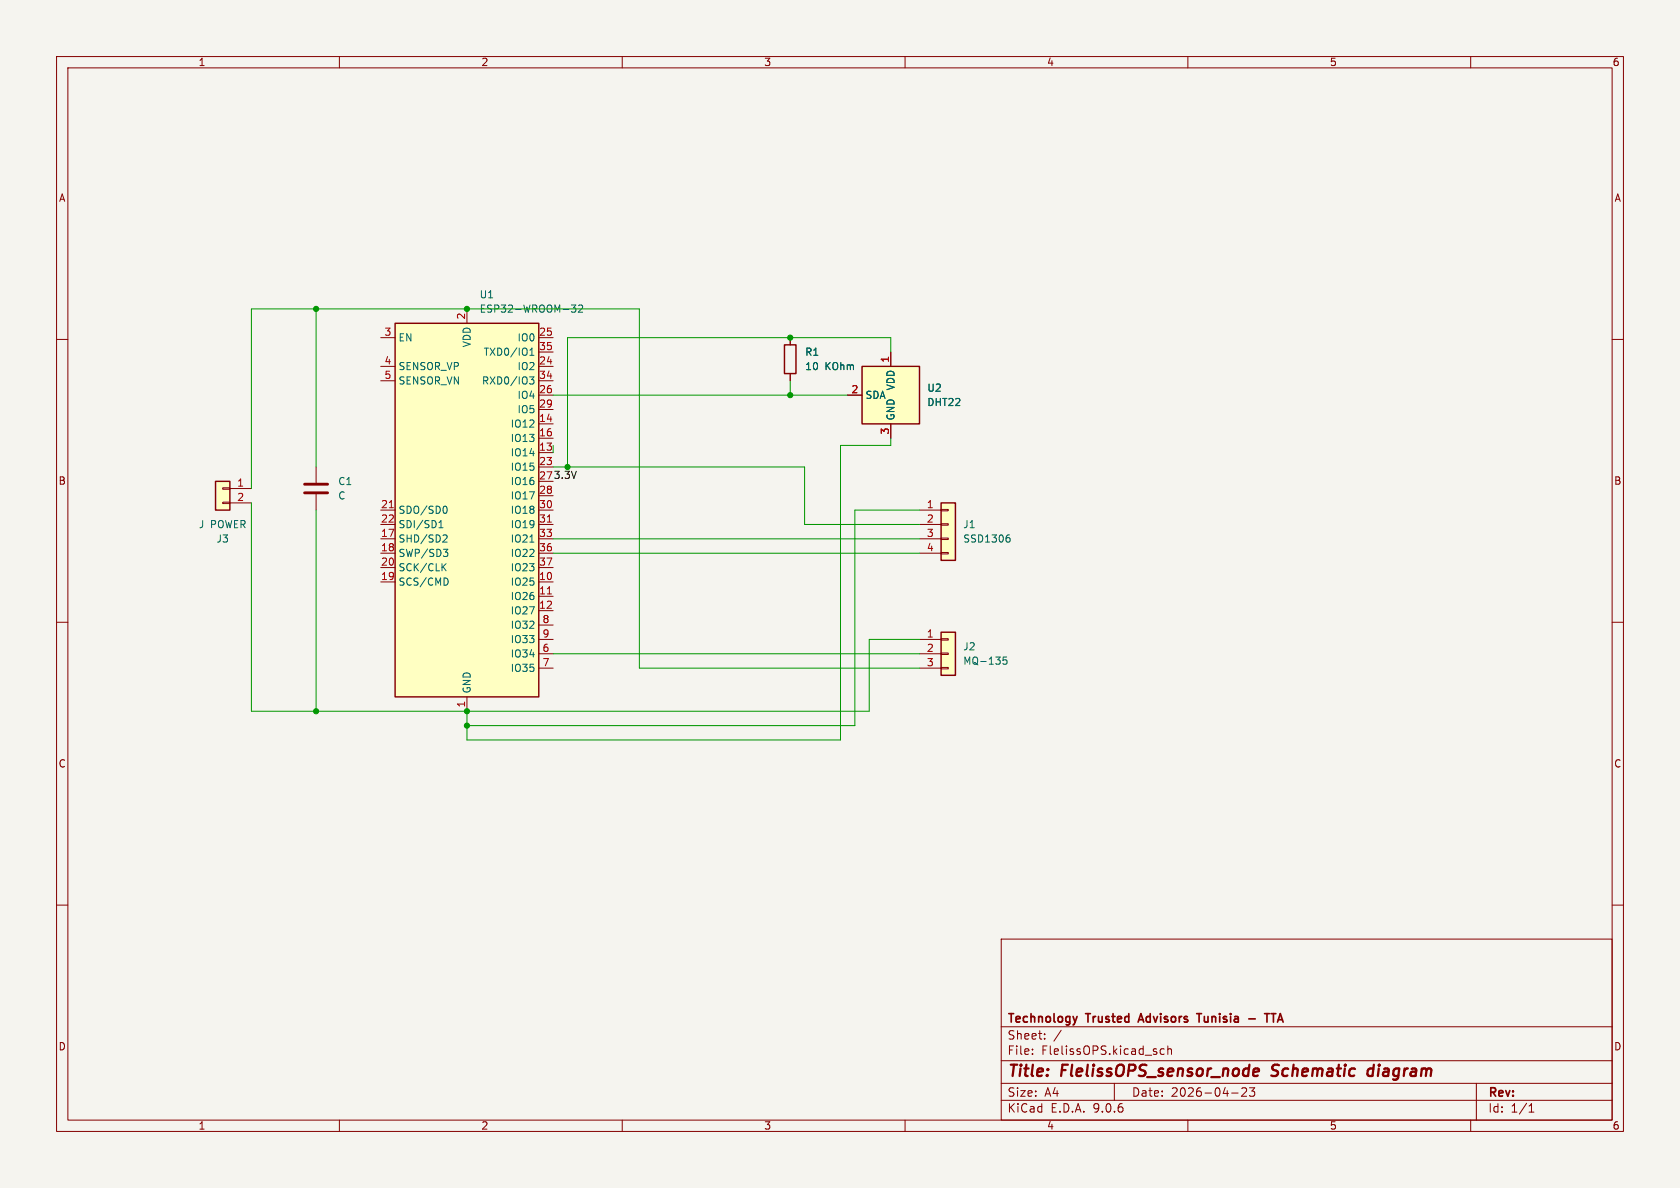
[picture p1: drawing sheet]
(kicad_sch
 (version 20250114)
 (generator "eeschema")
 (generator_version "9.0")
 (paper "A4")
 (title_block
  (title "FlelissOPS_sensor_node Schematic diagram")
  (date "2026-04-23")
  (company "Technology Trusted Advisors Tunisia - TTA"))
 (lib_symbols
  (symbol "Connector_Generic:Conn_01x02"
   (pin_names
    (offset 1.016) (hide yes)) (exclude_from_sim no) (in_bom yes) (on_board yes)
   (property "Reference" "J3" (at 2.54 0.0001 0) (effects (font (size 1.27 1.27)) (justify left)))
   (property "Value" "J POWER" (at 2.54 -2.5399 0) (effects (font (size 1.27 1.27)) (justify left)))
   (property "Footprint" "Connector:JWT_A3963_1x02_P3.96mm_Vertical" (at 0 0 0) (effects (font (size 1.27 1.27)) (hide yes)))
   (property "Datasheet" "~" (at 0 0 0) (effects (font (size 1.27 1.27)) (hide yes)))
   (property "Description" "Generic connector, single row, 01x02, script generated (kicad-library-utils/schlib/autogen/connector/)" (at 0 0 0) (effects (font (size 1.27 1.27)) (hide yes)))
   (symbol "Conn_01x02_1_1"
    (rectangle (start -1.27 1.27) (end 1.27 -3.81) (stroke (width 0.254) (type default)) (fill (type background)))
    (rectangle (start -1.27 0.127) (end 0 -0.127) (stroke (width 0.1524) (type default)) (fill (type none)))
    (rectangle (start -1.27 -2.413) (end 0 -2.667) (stroke (width 0.1524) (type default)) (fill (type none)))
    (pin passive line (at -5.08 0 0) (length 3.81) (name "5V" (effects (font (size 1.27 1.27)))) (number "1" (effects (font (size 1.27 1.27)))))
    (pin passive line (at -5.08 -2.54 0) (length 3.81) (name "GND" (effects (font (size 1.27 1.27)))) (number "2" (effects (font (size 1.27 1.27))))))
   (embedded_fonts no))
  (symbol "Connector_Generic:Conn_01x03"
   (pin_names
    (offset 1.016) (hide yes)) (exclude_from_sim no) (in_bom yes) (on_board yes)
   (property "Reference" "J" (at 0 5.08 0) (effects (font (size 1.27 1.27))))
   (property "Value" "Conn_01x03" (at 0 -5.08 0) (effects (font (size 1.27 1.27))))
   (property "Footprint" "" (at 0 0 0) (effects (font (size 1.27 1.27)) (hide yes)))
   (property "Datasheet" "~" (at 0 0 0) (effects (font (size 1.27 1.27)) (hide yes)))
   (property "Description" "Generic connector, single row, 01x03, script generated (kicad-library-utils/schlib/autogen/connector/)" (at 0 0 0) (effects (font (size 1.27 1.27)) (hide yes)))
   (symbol "Conn_01x03_1_1"
    (rectangle (start -1.27 3.81) (end 1.27 -3.81) (stroke (width 0.254) (type default)) (fill (type background)))
    (rectangle (start -1.27 2.667) (end 0 2.413) (stroke (width 0.1524) (type default)) (fill (type none)))
    (rectangle (start -1.27 0.127) (end 0 -0.127) (stroke (width 0.1524) (type default)) (fill (type none)))
    (rectangle (start -1.27 -2.413) (end 0 -2.667) (stroke (width 0.1524) (type default)) (fill (type none)))
    (pin passive line (at -5.08 2.54 0) (length 3.81) (name "Pin_1" (effects (font (size 1.27 1.27)))) (number "1" (effects (font (size 1.27 1.27)))))
    (pin passive line (at -5.08 0 0) (length 3.81) (name "Pin_2" (effects (font (size 1.27 1.27)))) (number "2" (effects (font (size 1.27 1.27)))))
    (pin passive line (at -5.08 -2.54 0) (length 3.81) (name "Pin_3" (effects (font (size 1.27 1.27)))) (number "3" (effects (font (size 1.27 1.27))))))
   (embedded_fonts no))
  (symbol "Connector_Generic:Conn_01x04"
   (pin_names
    (offset 1.016) (hide yes)) (exclude_from_sim no) (in_bom yes) (on_board yes)
   (property "Reference" "J1" (at 2.54 0.0001 0) (effects (font (size 1.27 1.27)) (justify left)))
   (property "Value" "SSD1306" (at 2.54 -2.5399 0) (effects (font (size 1.27 1.27)) (justify left)))
   (property "Footprint" "Connector:FanPinHeader_1x04_P2.54mm_Vertical" (at 0 0 0) (effects (font (size 1.27 1.27)) (hide yes)))
   (property "Datasheet" "~" (at 0 0 0) (effects (font (size 1.27 1.27)) (hide yes)))
   (property "Description" "Generic connector, single row, 01x04, script generated (kicad-library-utils/schlib/autogen/connector/)" (at 0 0 0) (effects (font (size 1.27 1.27)) (hide yes)))
   (symbol "Conn_01x04_1_1"
    (rectangle (start -1.27 3.81) (end 1.27 -6.35) (stroke (width 0.254) (type default)) (fill (type background)))
    (rectangle (start -1.27 2.667) (end 0 2.413) (stroke (width 0.1524) (type default)) (fill (type none)))
    (rectangle (start -1.27 0.127) (end 0 -0.127) (stroke (width 0.1524) (type default)) (fill (type none)))
    (rectangle (start -1.27 -2.413) (end 0 -2.667) (stroke (width 0.1524) (type default)) (fill (type none)))
    (rectangle (start -1.27 -4.953) (end 0 -5.207) (stroke (width 0.1524) (type default)) (fill (type none)))
    (pin passive line (at -5.08 2.54 0) (length 3.81) (name "GND" (effects (font (size 1.27 1.27)))) (number "1" (effects (font (size 1.27 1.27)))))
    (pin passive line (at -5.08 0 0) (length 3.81) (name "VCC" (effects (font (size 1.27 1.27)))) (number "2" (effects (font (size 1.27 1.27)))))
    (pin passive line (at -5.08 -2.54 0) (length 3.81) (name "SDA" (effects (font (size 1.27 1.27)))) (number "3" (effects (font (size 1.27 1.27)))))
    (pin passive line (at -5.08 -5.08 0) (length 3.81) (name "SCL" (effects (font (size 1.27 1.27)))) (number "4" (effects (font (size 1.27 1.27))))))
   (embedded_fonts no))
  (symbol "Device:C"
   (pin_numbers (hide yes))
   (pin_names
    (offset 0.254)) (exclude_from_sim no) (in_bom yes) (on_board yes)
   (property "Reference" "C" (at 0.635 2.54 0) (effects (font (size 1.27 1.27)) (justify left)))
   (property "Value" "C" (at 0.635 -2.54 0) (effects (font (size 1.27 1.27)) (justify left)))
   (property "Footprint" "" (at 0.9652 -3.81 0) (effects (font (size 1.27 1.27)) (hide yes)))
   (property "Datasheet" "~" (at 0 0 0) (effects (font (size 1.27 1.27)) (hide yes)))
   (property "Description" "Unpolarized capacitor" (at 0 0 0) (effects (font (size 1.27 1.27)) (hide yes)))
   (symbol "C_0_1"
    (polyline (pts (xy -2.032 0.762) (xy 2.032 0.762)) (stroke (width 0.508) (type default)) (fill (type none)))
    (polyline (pts (xy -2.032 -0.762) (xy 2.032 -0.762)) (stroke (width 0.508) (type default)) (fill (type none))))
   (symbol "C_1_1"
    (pin passive line (at 0 3.81 270) (length 2.794) (name "~" (effects (font (size 1.27 1.27)))) (number "1" (effects (font (size 1.27 1.27)))))
    (pin passive line (at 0 -3.81 90) (length 2.794) (name "~" (effects (font (size 1.27 1.27)))) (number "2" (effects (font (size 1.27 1.27))))))
   (embedded_fonts no))
  (symbol "Device:R"
   (pin_numbers (hide yes))
   (pin_names
    (offset 0)) (exclude_from_sim no) (in_bom yes) (on_board yes)
   (property "Reference" "R" (at 2.032 0 90) (effects (font (size 1.27 1.27))))
   (property "Value" "R" (at 0 0 90) (effects (font (size 1.27 1.27))))
   (property "Footprint" "" (at -1.778 0 90) (effects (font (size 1.27 1.27)) (hide yes)))
   (property "Datasheet" "~" (at 0 0 0) (effects (font (size 1.27 1.27)) (hide yes)))
   (property "Description" "Resistor" (at 0 0 0) (effects (font (size 1.27 1.27)) (hide yes)))
   (symbol "R_0_1"
    (rectangle (start -1.016 -2.54) (end 1.016 2.54) (stroke (width 0.254) (type default)) (fill (type none))))
   (symbol "R_1_1"
    (pin passive line (at 0 3.81 270) (length 1.27) (name "~" (effects (font (size 1.27 1.27)))) (number "1" (effects (font (size 1.27 1.27)))))
    (pin passive line (at 0 -3.81 90) (length 1.27) (name "~" (effects (font (size 1.27 1.27)))) (number "2" (effects (font (size 1.27 1.27))))))
   (embedded_fonts no))
  (symbol "RF_Module:ESP32-WROOM-32" (exclude_from_sim no) (in_bom yes) (on_board yes)
   (property "Reference" "U" (at -12.7 34.29 0) (effects (font (size 1.27 1.27)) (justify left)))
   (property "Value" "ESP32-WROOM-32" (at 1.27 34.29 0) (effects (font (size 1.27 1.27)) (justify left)))
   (property "Footprint" "RF_Module:ESP32-WROOM-32" (at 0 -38.1 0) (effects (font (size 1.27 1.27)) (hide yes)))
   (property "Datasheet" "https://www.espressif.com/sites/default/files/documentation/esp32-wroom-32_datasheet_en.pdf" (at -7.62 1.27 0) (effects (font (size 1.27 1.27)) (hide yes)))
   (property "Description" "RF Module, ESP32-D0WDQ6 SoC, Wi-Fi 802.11b/g/n, Bluetooth, BLE, 32-bit, 2.7-3.6V, onboard antenna, SMD" (at 0 0 0) (effects (font (size 1.27 1.27)) (hide yes)))
   (symbol "ESP32-WROOM-32_0_1"
    (rectangle (start -12.7 33.02) (end 12.7 -33.02) (stroke (width 0.254) (type default)) (fill (type background))))
   (symbol "ESP32-WROOM-32_1_1"
    (pin input line (at -15.24 30.48 0) (length 2.54) (name "EN" (effects (font (size 1.27 1.27)))) (number "3" (effects (font (size 1.27 1.27)))))
    (pin input line (at -15.24 25.4 0) (length 2.54) (name "SENSOR_VP" (effects (font (size 1.27 1.27)))) (number "4" (effects (font (size 1.27 1.27)))))
    (pin input line (at -15.24 22.86 0) (length 2.54) (name "SENSOR_VN" (effects (font (size 1.27 1.27)))) (number "5" (effects (font (size 1.27 1.27)))))
    (pin bidirectional line (at -15.24 0 0) (length 2.54) (name "SDO/SD0" (effects (font (size 1.27 1.27)))) (number "21" (effects (font (size 1.27 1.27)))))
    (pin bidirectional line (at -15.24 -2.54 0) (length 2.54) (name "SDI/SD1" (effects (font (size 1.27 1.27)))) (number "22" (effects (font (size 1.27 1.27)))))
    (pin bidirectional line (at -15.24 -5.08 0) (length 2.54) (name "SHD/SD2" (effects (font (size 1.27 1.27)))) (number "17" (effects (font (size 1.27 1.27)))))
    (pin bidirectional line (at -15.24 -7.62 0) (length 2.54) (name "SWP/SD3" (effects (font (size 1.27 1.27)))) (number "18" (effects (font (size 1.27 1.27)))))
    (pin bidirectional line (at -15.24 -10.16 0) (length 2.54) (name "SCK/CLK" (effects (font (size 1.27 1.27)))) (number "20" (effects (font (size 1.27 1.27)))))
    (pin bidirectional line (at -15.24 -12.7 0) (length 2.54) (name "SCS/CMD" (effects (font (size 1.27 1.27)))) (number "19" (effects (font (size 1.27 1.27)))))
    (pin no_connect line (at -12.7 -27.94 0) (length 2.54) (hide yes) (name "NC" (effects (font (size 1.27 1.27)))) (number "32" (effects (font (size 1.27 1.27)))))
    (pin power_in line (at 0 35.56 270) (length 2.54) (name "VDD" (effects (font (size 1.27 1.27)))) (number "2" (effects (font (size 1.27 1.27)))))
    (pin power_in line (at 0 -35.56 90) (length 2.54) (name "GND" (effects (font (size 1.27 1.27)))) (number "1" (effects (font (size 1.27 1.27)))))
    (pin passive line (at 0 -35.56 90) (length 2.54) (hide yes) (name "GND" (effects (font (size 1.27 1.27)))) (number "15" (effects (font (size 1.27 1.27)))))
    (pin passive line (at 0 -35.56 90) (length 2.54) (hide yes) (name "GND" (effects (font (size 1.27 1.27)))) (number "38" (effects (font (size 1.27 1.27)))))
    (pin passive line (at 0 -35.56 90) (length 2.54) (hide yes) (name "GND" (effects (font (size 1.27 1.27)))) (number "39" (effects (font (size 1.27 1.27)))))
    (pin bidirectional line (at 15.24 30.48 180) (length 2.54) (name "IO0" (effects (font (size 1.27 1.27)))) (number "25" (effects (font (size 1.27 1.27)))))
    (pin bidirectional line (at 15.24 27.94 180) (length 2.54) (name "TXD0/IO1" (effects (font (size 1.27 1.27)))) (number "35" (effects (font (size 1.27 1.27)))))
    (pin bidirectional line (at 15.24 25.4 180) (length 2.54) (name "IO2" (effects (font (size 1.27 1.27)))) (number "24" (effects (font (size 1.27 1.27)))))
    (pin bidirectional line (at 15.24 22.86 180) (length 2.54) (name "RXD0/IO3" (effects (font (size 1.27 1.27)))) (number "34" (effects (font (size 1.27 1.27)))))
    (pin bidirectional line (at 15.24 20.32 180) (length 2.54) (name "IO4" (effects (font (size 1.27 1.27)))) (number "26" (effects (font (size 1.27 1.27)))))
    (pin bidirectional line (at 15.24 17.78 180) (length 2.54) (name "IO5" (effects (font (size 1.27 1.27)))) (number "29" (effects (font (size 1.27 1.27)))))
    (pin bidirectional line (at 15.24 15.24 180) (length 2.54) (name "IO12" (effects (font (size 1.27 1.27)))) (number "14" (effects (font (size 1.27 1.27)))))
    (pin bidirectional line (at 15.24 12.7 180) (length 2.54) (name "IO13" (effects (font (size 1.27 1.27)))) (number "16" (effects (font (size 1.27 1.27)))))
    (pin bidirectional line (at 15.24 10.16 180) (length 2.54) (name "IO14" (effects (font (size 1.27 1.27)))) (number "13" (effects (font (size 1.27 1.27)))))
    (pin bidirectional line (at 15.24 7.62 180) (length 2.54) (name "IO15" (effects (font (size 1.27 1.27)))) (number "23" (effects (font (size 1.27 1.27)))))
    (pin bidirectional line (at 15.24 5.08 180) (length 2.54) (name "IO16" (effects (font (size 1.27 1.27)))) (number "27" (effects (font (size 1.27 1.27)))))
    (pin bidirectional line (at 15.24 2.54 180) (length 2.54) (name "IO17" (effects (font (size 1.27 1.27)))) (number "28" (effects (font (size 1.27 1.27)))))
    (pin bidirectional line (at 15.24 0 180) (length 2.54) (name "IO18" (effects (font (size 1.27 1.27)))) (number "30" (effects (font (size 1.27 1.27)))))
    (pin bidirectional line (at 15.24 -2.54 180) (length 2.54) (name "IO19" (effects (font (size 1.27 1.27)))) (number "31" (effects (font (size 1.27 1.27)))))
    (pin bidirectional line (at 15.24 -5.08 180) (length 2.54) (name "IO21" (effects (font (size 1.27 1.27)))) (number "33" (effects (font (size 1.27 1.27)))))
    (pin bidirectional line (at 15.24 -7.62 180) (length 2.54) (name "IO22" (effects (font (size 1.27 1.27)))) (number "36" (effects (font (size 1.27 1.27)))))
    (pin bidirectional line (at 15.24 -10.16 180) (length 2.54) (name "IO23" (effects (font (size 1.27 1.27)))) (number "37" (effects (font (size 1.27 1.27)))))
    (pin bidirectional line (at 15.24 -12.7 180) (length 2.54) (name "IO25" (effects (font (size 1.27 1.27)))) (number "10" (effects (font (size 1.27 1.27)))))
    (pin bidirectional line (at 15.24 -15.24 180) (length 2.54) (name "IO26" (effects (font (size 1.27 1.27)))) (number "11" (effects (font (size 1.27 1.27)))))
    (pin bidirectional line (at 15.24 -17.78 180) (length 2.54) (name "IO27" (effects (font (size 1.27 1.27)))) (number "12" (effects (font (size 1.27 1.27)))))
    (pin bidirectional line (at 15.24 -20.32 180) (length 2.54) (name "IO32" (effects (font (size 1.27 1.27)))) (number "8" (effects (font (size 1.27 1.27)))))
    (pin bidirectional line (at 15.24 -22.86 180) (length 2.54) (name "IO33" (effects (font (size 1.27 1.27)))) (number "9" (effects (font (size 1.27 1.27)))))
    (pin input line (at 15.24 -25.4 180) (length 2.54) (name "IO34" (effects (font (size 1.27 1.27)))) (number "6" (effects (font (size 1.27 1.27)))))
    (pin input line (at 15.24 -27.94 180) (length 2.54) (name "IO35" (effects (font (size 1.27 1.27)))) (number "7" (effects (font (size 1.27 1.27))))))
   (embedded_fonts no))
  (symbol "Sensor:AM2302" (exclude_from_sim no) (in_bom yes) (on_board yes)
   (property "Reference" "U2" (at -6.35 1.2701 0) (effects (font (size 1.27 1.27)) (justify right)))
   (property "Value" "DHT22" (at -6.35 -1.2699 0) (effects (font (size 1.27 1.27)) (justify right)))
   (property "Footprint" "Sensor:ASAIR_AM2302_P2.54mm_Vertical" (at 0 -10.16 0) (effects (font (size 1.27 1.27)) (hide yes)))
   (property "Datasheet" "http://akizukidenshi.com/download/ds/aosong/AM2302.pdf" (at 3.81 6.35 0) (effects (font (size 1.27 1.27)) (hide yes)))
   (property "Description" "3.3 to 5.0V, Temperature and humidity module,  DHT22, AM2302" (at 0 0 0) (effects (font (size 1.27 1.27)) (hide yes)))
   (symbol "AM2302_0_1"
    (rectangle (start -5.08 5.08) (end 5.08 -5.08) (stroke (width 0.254) (type default)) (fill (type background))))
   (symbol "AM2302_1_1"
    (pin power_in line (at 0 7.62 270) (length 2.54) (name "VDD" (effects (font (size 1.27 1.27)))) (number "1" (effects (font (size 1.27 1.27)))))
    (pin power_in line (at 0 -7.62 90) (length 2.54) (name "GND" (effects (font (size 1.27 1.27)))) (number "3" (effects (font (size 1.27 1.27)))))
    (pin passive line (at 0 -7.62 90) (length 2.54) (hide yes) (name "GND" (effects (font (size 1.27 1.27)))) (number "4" (effects (font (size 1.27 1.27)))))
    (pin bidirectional line (at 7.62 0 180) (length 2.54) (name "SDA" (effects (font (size 1.27 1.27)))) (number "2" (effects (font (size 1.27 1.27))))))
   (embedded_fonts no)))
 (junction
  (at 100.33 82.55)
  (diameter 0)
  (color 0 0 0 0))
 (junction
  (at 82.55 128.27)
  (diameter 0)
  (color 0 0 0 0))
 (junction
  (at 139.7 59.69)
  (diameter 0)
  (color 0 0 0 0))
 (junction
  (at 139.7 69.85)
  (diameter 0)
  (color 0 0 0 0))
 (junction
  (at 55.88 125.73)
  (diameter 0)
  (color 0 0 0 0))
 (junction
  (at 82.55 125.73)
  (diameter 0)
  (color 0 0 0 0))
 (junction
  (at 55.88 54.61)
  (diameter 0)
  (color 0 0 0 0))
 (junction
  (at 82.55 54.61)
  (diameter 0)
  (color 0 0 0 0))
 (wire
  (pts (xy 162.56 90.17) (xy 151.13 90.17))
  (stroke (width 0) (type default)))
 (wire
  (pts (xy 97.79 115.57) (xy 162.56 115.57))
  (stroke (width 0) (type default)))
 (wire
  (pts (xy 151.13 90.17) (xy 151.13 128.27))
  (stroke (width 0) (type default)))
 (wire
  (pts (xy 113.03 54.61) (xy 82.55 54.61))
  (stroke (width 0) (type default)))
 (wire
  (pts (xy 139.7 59.69) (xy 157.48 59.69))
  (stroke (width 0) (type default)))
 (wire
  (pts (xy 157.48 77.47) (xy 157.48 78.74))
  (stroke (width 0) (type default)))
 (wire
  (pts (xy 139.7 69.85) (xy 139.7 67.31))
  (stroke (width 0) (type default)))
 (wire
  (pts (xy 100.33 82.55) (xy 142.24 82.55))
  (stroke (width 0) (type default)))
 (wire
  (pts (xy 153.67 125.73) (xy 82.55 125.73))
  (stroke (width 0) (type default)))
 (wire
  (pts (xy 55.88 54.61) (xy 55.88 82.55))
  (stroke (width 0) (type default)))
 (wire
  (pts (xy 44.45 86.36) (xy 44.45 54.61))
  (stroke (width 0) (type default)))
 (wire
  (pts (xy 82.55 128.27) (xy 82.55 130.81))
  (stroke (width 0) (type default)))
 (wire
  (pts (xy 100.33 59.69) (xy 100.33 82.55))
  (stroke (width 0) (type default)))
 (wire
  (pts (xy 97.79 97.79) (xy 162.56 97.79))
  (stroke (width 0) (type default)))
 (wire
  (pts (xy 148.59 78.74) (xy 157.48 78.74))
  (stroke (width 0) (type default)))
 (wire
  (pts (xy 97.79 78.74) (xy 97.79 80.01))
  (stroke (width 0) (type default)))
 (wire
  (pts (xy 97.79 69.85) (xy 139.7 69.85))
  (stroke (width 0) (type default)))
 (wire
  (pts (xy 157.48 59.69) (xy 157.48 62.23))
  (stroke (width 0) (type default)))
 (wire
  (pts (xy 97.79 95.25) (xy 162.56 95.25))
  (stroke (width 0) (type default)))
 (wire
  (pts (xy 162.56 118.11) (xy 113.03 118.11))
  (stroke (width 0) (type default)))
 (wire
  (pts (xy 44.45 125.73) (xy 55.88 125.73))
  (stroke (width 0) (type default)))
 (wire
  (pts (xy 55.88 125.73) (xy 55.88 90.17))
  (stroke (width 0) (type default)))
 (wire
  (pts (xy 148.59 78.74) (xy 148.59 130.81))
  (stroke (width 0) (type default)))
 (wire
  (pts (xy 44.45 54.61) (xy 55.88 54.61))
  (stroke (width 0) (type default)))
 (wire
  (pts (xy 142.24 82.55) (xy 142.24 92.71))
  (stroke (width 0) (type default)))
 (wire
  (pts (xy 82.55 125.73) (xy 82.55 128.27))
  (stroke (width 0) (type default)))
 (wire
  (pts (xy 149.86 69.85) (xy 139.7 69.85))
  (stroke (width 0) (type default)))
 (wire
  (pts (xy 100.33 59.69) (xy 139.7 59.69))
  (stroke (width 0) (type default)))
 (wire
  (pts (xy 162.56 113.03) (xy 153.67 113.03))
  (stroke (width 0) (type default)))
 (wire
  (pts (xy 151.13 128.27) (xy 82.55 128.27))
  (stroke (width 0) (type default)))
 (wire
  (pts (xy 44.45 125.73) (xy 44.45 88.9))
  (stroke (width 0) (type default)))
 (wire
  (pts (xy 55.88 54.61) (xy 82.55 54.61))
  (stroke (width 0) (type default)))
 (wire
  (pts (xy 55.88 125.73) (xy 82.55 125.73))
  (stroke (width 0) (type default)))
 (wire
  (pts (xy 97.79 82.55) (xy 100.33 82.55))
  (stroke (width 0) (type default)))
 (wire
  (pts (xy 148.59 130.81) (xy 82.55 130.81))
  (stroke (width 0) (type default)))
 (wire
  (pts (xy 113.03 118.11) (xy 113.03 54.61))
  (stroke (width 0) (type default)))
 (wire
  (pts (xy 142.24 92.71) (xy 162.56 92.71))
  (stroke (width 0) (type default)))
 (wire
  (pts (xy 153.67 113.03) (xy 153.67 125.73))
  (stroke (width 0) (type default)))
 (label "3.3V"
  (at 97.79 85.09 0)
  (effects (font (size 1.27 1.27)) (justify left bottom)))
 (symbol
  (lib_id "Device:R")
  (at 139.7 63.5 180)
  (unit 1)
  (exclude_from_sim no)
  (in_bom yes)
  (on_board yes)
  (dnp no)
  (fields_autoplaced yes)
  (property "Reference" "R1" (at 142.24 62.2299 0) (effects (font (size 1.27 1.27)) (justify right)))
  (property "Value" "10 KOhm" (at 142.24 64.7699 0) (effects (font (size 1.27 1.27)) (justify right)))
  (property "Footprint" "Resistor_THT:R_Axial_DIN0204_L3.6mm_D1.6mm_P2.54mm_Vertical" (at 141.478 63.5 90) (effects (font (size 1.27 1.27)) (hide yes)))
  (property "Datasheet" "~" (at 139.7 63.5 0) (effects (font (size 1.27 1.27)) (hide yes)))
  (property "Description" "Resistor" (at 139.7 63.5 0) (effects (font (size 1.27 1.27)) (hide yes)))
  (pin "2")
  (pin "1"))
 (symbol
  (lib_id "Device:C")
  (at 55.88 86.36 0)
  (unit 1)
  (exclude_from_sim no)
  (in_bom yes)
  (on_board yes)
  (dnp no)
  (fields_autoplaced yes)
  (property "Reference" "C1" (at 59.69 85.0899 0) (effects (font (size 1.27 1.27)) (justify left)))
  (property "Value" "C" (at 59.69 87.6299 0) (effects (font (size 1.27 1.27)) (justify left)))
  (property "Footprint" "Capacitor_THT:C_Axial_L3.8mm_D2.6mm_P7.50mm_Horizontal" (at 56.8452 90.17 0) (effects (font (size 1.27 1.27)) (hide yes)))
  (property "Datasheet" "~" (at 55.88 86.36 0) (effects (font (size 1.27 1.27)) (hide yes)))
  (property "Description" "Unpolarized capacitor" (at 55.88 86.36 0) (effects (font (size 1.27 1.27)) (hide yes)))
  (pin "1")
  (pin "2"))
 (symbol
  (lib_id "Connector_Generic:Conn_01x03")
  (at 167.64 115.57 0)
  (unit 1)
  (exclude_from_sim no)
  (in_bom yes)
  (on_board yes)
  (dnp no)
  (fields_autoplaced yes)
  (property "Reference" "J2" (at 170.18 114.2999 0) (effects (font (size 1.27 1.27)) (justify left)))
  (property "Value" "MQ-135" (at 170.18 116.8399 0) (effects (font (size 1.27 1.27)) (justify left)))
  (property "Footprint" "Connector:FanPinHeader_1x03_P2.54mm_Vertical" (at 167.64 115.57 0) (effects (font (size 1.27 1.27)) (hide yes)))
  (property "Datasheet" "~" (at 167.64 115.57 0) (effects (font (size 1.27 1.27)) (hide yes)))
  (property "Description" "Generic connector, single row, 01x03, script generated (kicad-library-utils/schlib/autogen/connector/)" (at 167.64 115.57 0) (effects (font (size 1.27 1.27)) (hide yes)))
  (pin "1")
  (pin "2")
  (pin "3"))
 (symbol
  (lib_id "Connector_Generic:Conn_01x04")
  (at 167.64 92.71 0)
  (unit 1)
  (exclude_from_sim no)
  (in_bom yes)
  (on_board yes)
  (dnp no)
  (fields_autoplaced yes)
  (property "Reference" "J1" (at 170.18 92.7099 0) (effects (font (size 1.27 1.27)) (justify left)))
  (property "Value" "SSD1306" (at 170.18 95.2499 0) (effects (font (size 1.27 1.27)) (justify left)))
  (property "Footprint" "Connector:FanPinHeader_1x04_P2.54mm_Vertical" (at 167.64 92.71 0) (effects (font (size 1.27 1.27)) (hide yes)))
  (property "Datasheet" "~" (at 167.64 92.71 0) (effects (font (size 1.27 1.27)) (hide yes)))
  (property "Description" "Generic connector, single row, 01x04, script generated (kicad-library-utils/schlib/autogen/connector/)" (at 167.64 92.71 0) (effects (font (size 1.27 1.27)) (hide yes)))
  (pin "3")
  (pin "4")
  (pin "1")
  (pin "2"))
 (symbol
  (lib_id "Sensor:AM2302")
  (at 157.48 69.85 0)
  (mirror y)
  (unit 1)
  (exclude_from_sim no)
  (in_bom yes)
  (on_board yes)
  (dnp no)
  (fields_autoplaced yes)
  (property "Reference" "U2" (at 163.83 68.5799 0) (effects (font (size 1.27 1.27)) (justify right)))
  (property "Value" "DHT22" (at 163.83 71.1199 0) (effects (font (size 1.27 1.27)) (justify right)))
  (property "Footprint" "Connector_PinSocket_2.54mm:PinSocket_1x03_P2.54mm_Vertical" (at 157.48 80.01 0) (effects (font (size 1.27 1.27)) (hide yes)))
  (property "Datasheet" "http://akizukidenshi.com/download/ds/aosong/AM2302.pdf" (at 153.67 63.5 0) (effects (font (size 1.27 1.27)) (hide yes)))
  (property "Description" "3.3 to 5.0V, Temperature and humidity module,  DHT22, AM2302" (at 157.48 69.85 0) (effects (font (size 1.27 1.27)) (hide yes)))
  (pin "2")
  (pin "3")
  (pin "1")
  (pin "4"))
 (symbol
  (lib_id "RF_Module:ESP32-WROOM-32")
  (at 82.55 90.17 0)
  (unit 1)
  (exclude_from_sim no)
  (in_bom yes)
  (on_board yes)
  (dnp no)
  (fields_autoplaced yes)
  (property "Reference" "U1" (at 84.6933 52.07 0) (effects (font (size 1.27 1.27)) (justify left)))
  (property "Value" "ESP32-WROOM-32" (at 84.6933 54.61 0) (effects (font (size 1.27 1.27)) (justify left)))
  (property "Footprint" "Connector_PinSocket_2.54mm:PinSocket_2x19_P2.54mm_Vertical" (at 82.55 128.27 0) (effects (font (size 1.27 1.27)) (hide yes)))
  (property "Datasheet" "https://www.espressif.com/sites/default/files/documentation/esp32-wroom-32_datasheet_en.pdf" (at 74.93 88.9 0) (effects (font (size 1.27 1.27)) (hide yes)))
  (property "Description" "RF Module, ESP32-D0WDQ6 SoC, Wi-Fi 802.11b/g/n, Bluetooth, BLE, 32-bit, 2.7-3.6V, onboard antenna, SMD" (at 82.55 90.17 0) (effects (font (size 1.27 1.27)) (hide yes)))
  (pin "2")
  (pin "4")
  (pin "25")
  (pin "39")
  (pin "14")
  (pin "23")
  (pin "19")
  (pin "35")
  (pin "3")
  (pin "34")
  (pin "29")
  (pin "13")
  (pin "36")
  (pin "32")
  (pin "27")
  (pin "5")
  (pin "38")
  (pin "17")
  (pin "20")
  (pin "22")
  (pin "21")
  (pin "18")
  (pin "1")
  (pin "15")
  (pin "24")
  (pin "26")
  (pin "16")
  (pin "28")
  (pin "30")
  (pin "31")
  (pin "33")
  (pin "37")
  (pin "12")
  (pin "8")
  (pin "10")
  (pin "9")
  (pin "11")
  (pin "7")
  (pin "6"))
 (symbol
  (lib_id "Connector_Generic:Conn_01x02")
  (at 39.37 86.36 0)
  (mirror y)
  (unit 1)
  (exclude_from_sim no)
  (in_bom yes)
  (on_board yes)
  (dnp no)
  (property "Reference" "J3" (at 39.37 95.25 0) (effects (font (size 1.27 1.27))))
  (property "Value" "J POWER" (at 39.37 92.71 0) (effects (font (size 1.27 1.27))))
  (property "Footprint" "Connector:JWT_A3963_1x02_P3.96mm_Vertical" (at 39.37 86.36 0) (effects (font (size 1.27 1.27)) (hide yes)))
  (property "Datasheet" "~" (at 39.37 86.36 0) (effects (font (size 1.27 1.27)) (hide yes)))
  (property "Description" "Generic connector, single row, 01x02, script generated (kicad-library-utils/schlib/autogen/connector/)" (at 39.37 86.36 0) (effects (font (size 1.27 1.27)) (hide yes)))
  (pin "2")
  (pin "1"))
 (sheet_instances
  (path ""
   (page "1")))
 (embedded_fonts no))
